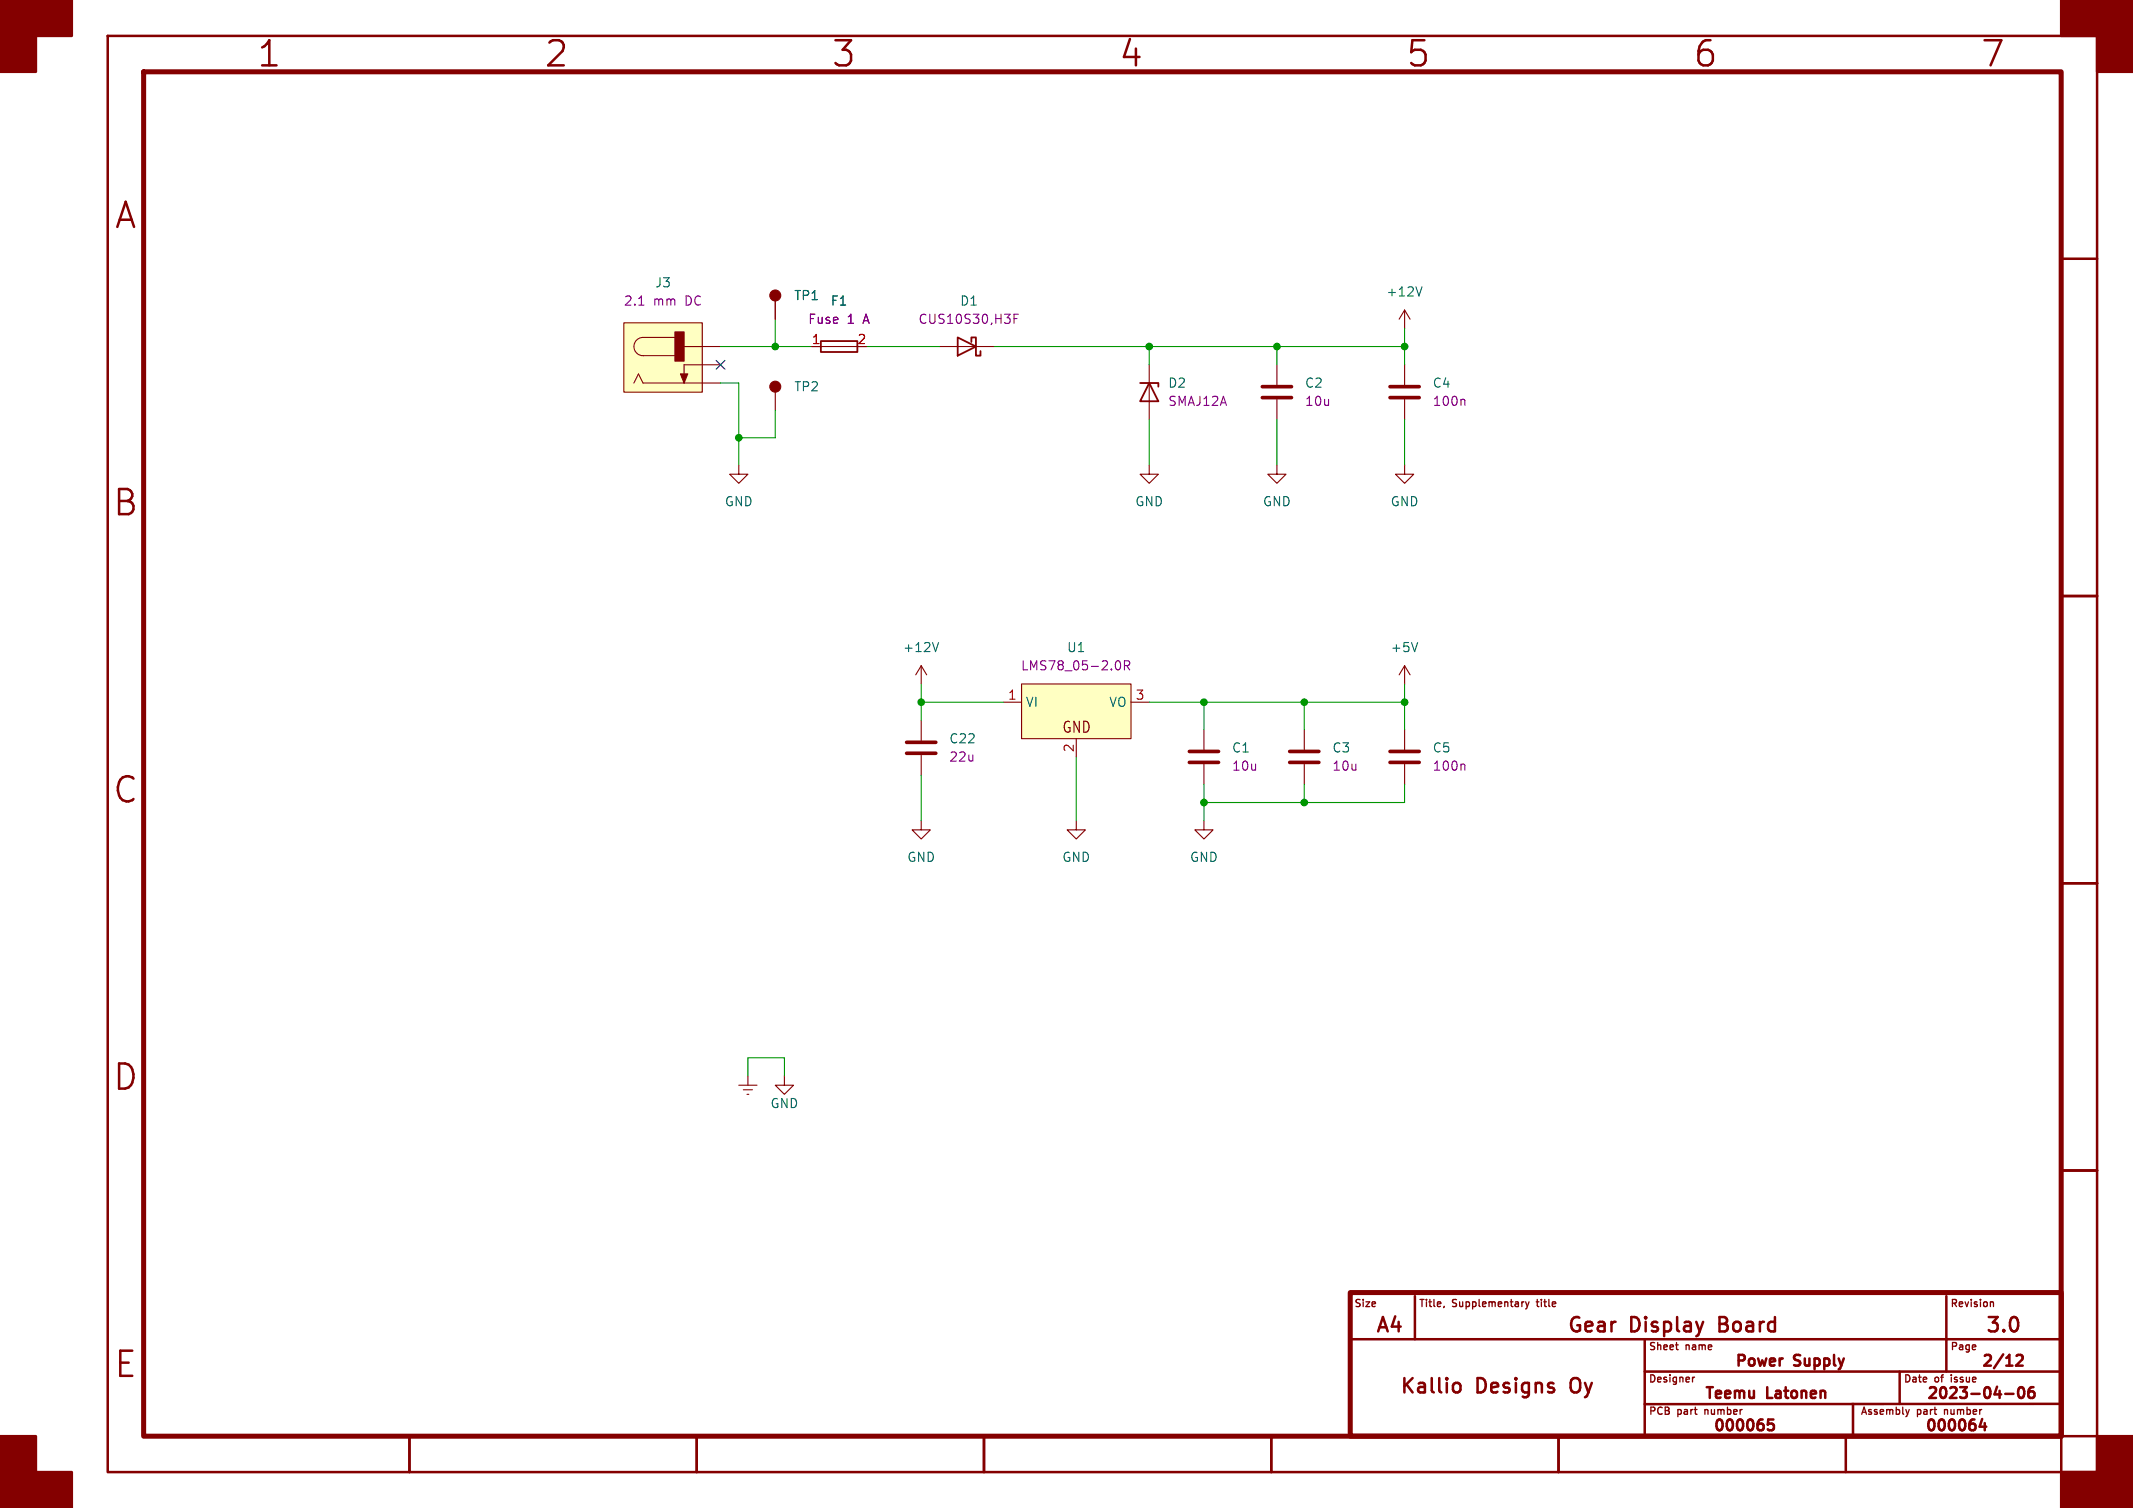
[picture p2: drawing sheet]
<svg xmlns="http://www.w3.org/2000/svg" width="297mm" height="210mm" viewBox="0 0 297 210" stroke-linecap="round" stroke-linejoin="round" font-family="sans-serif">
<g fill="none" stroke="#840000" stroke-width=".35">
<path d="M15 5h277v200h-277zM287 36h5M287 83h5M287 123h5M287 163h5M188 186.5h99M197 180.5v6M202.4 192.8a.54 .54 0 0 1 .5-.2 .54 .54 0 0 1 .5 .4v.5a.54 .54 0 0 1-.5 .4 .54 .54 0 0 1-.5-.2M229 186.5v13.5M229 191h58M237.1 184.1l-.4 1.3M246.9 197.7h-.7l-.1 .7 .3-.1h.5l.1 .2-.1 .5-.2 .2h-.3l-.3-.2"/>
<path d="M248.1 189.2h.1M258 195.5v4.5M264.5 191v4.5M271 180.5v10.5M276 197.6l-.4 1.1h1M276.4 198.2v1M279.2 194.1h1.2M280.8 188.8l.2-.1 .5 .1a.41 .41 0 0 1 .1 .5l-.9 .9h.9M281.2 193.3a.36 .36 0 0 1 .6 .2 .77 .77 0 0 1-.4 1.2 1 1 0 0 1-.2-1.4zM283.1 193.2a.59 .59 0 0 0-.7 .6v.6l.2 .2 .4 .1 .2-.2 .1-.5-.2-.2h-.4l-.3 .2M287 195.5h-58M57 200v5"/>
<path d="M97 200v5M137 200v5M177 200v5M181 200h111M217 200v5M257 200v5M287 200v5"/>
</g>
<path d="M20 10h267v190h-267zM188 180h99v20h-99z" fill="none" stroke="#840000" stroke-width=".7"/>
<g fill="#840000" stroke="#840000" stroke-width=".35">
<path d="M0 0h10v5h-5v5h-5z"/>
<path d="M0 200h5v5h5v5h-10z"/>
<path d="M287 0h10v10h-5v-5h-5z"/>
<path d="M292 200h5v10h-10v-5h5z"/>
</g>
<path d="M201.1 181.9l-.1 .2M212.1 181.3h.1M212.4 181.3l.3 .7M212.7 182l-.3 .3M212.9 181.3l-.2 .7M233.6 188h.1M235.7 191.8v.7M236 191.8l-.3 .2M265.4 196.3l.2 .7M265.6 197l-.1 .2M265.8 196.3l-.2 .7M277.2 181.3h.3l.1 .7" fill="none" stroke="#840000" stroke-width=".18"/>
<g fill="none" stroke="#840000" stroke-width=".15">
<path d="M86.9 45h10.9v9.6h-10.9zM88.3 53.3l.6-1.2 .6 1.2h10.8M94 47h-4.5a1.27 1.27 0 0 0-1.2 1.3 1.27 1.27 0 0 0 1.2 1.2h4.5M95.2 48.3h5.1M100.3 50.8h-5.1v2.5M107.9 41.9v2.6M107.9 54.6v2.6M113 48.3h6.4M130.8 48.3h7.6M160 50.8v7.6M177.8 50.8v2.8M177.8 55.6v2.8"/>
<path d="M195.6 43.2l-.8 1.3M195.6 43.2v2.5M195.6 50.8v2.8M195.6 55.6v2.8M195.6 43.2l.7 1.3M102.9 64.8v1.2h1.2l-1.2 1.3-1.3-1.3h1.3M160 64.8v1.2h1.3l-1.3 1.3-1.3-1.3h1.3M177.8 64.8v1.2h1.3l-1.3 1.3-1.3-1.3h1.3M195.6 64.8v1.2h1.2l-1.2 1.3-1.3-1.3h1.3M128.3 92.7l-.8 1.3M128.3 92.7v2.6M128.3 92.7l.7 1.3"/>
<path d="M139.7 97.8h2.5M142.2 95.3h15.3v7.6h-15.3zM157.5 97.8h2.5M195.6 92.7v2.6M195.6 92.7l-.8 1.3M195.6 92.7l.7 1.3M128.3 114.3v1.3h1.2l-1.2 1.2-1.3-1.2h1.3M128.3 100.3v2.8M128.3 105.2v2.8M149.9 114.3v1.3h1.2l-1.2 1.2-1.3-1.2h1.3M149.9 102.9v2.5M167.6 114.3v1.3h1.3l-1.3 1.2-1.2-1.2h1.2"/>
<path d="M167.6 101.6v2.8M167.6 106.4v2.8M181.6 101.6v2.8M181.6 106.4v2.8M195.6 101.6v2.8M195.6 106.4v2.8M102.9 151.1h2.5M103.5 151.8h1.3M104 152.4h.3M104.1 149.9v1.2M109.2 149.9v1.2h1.3l-1.3 1.3-1.3-1.3h1.3"/>
</g>
<path d="M114.3 47.5h5.1v1.5h-5.1zM133.3 47l2.6 1.3-2.6 1.2zM135.3 47.6v-.6h.6v2.5h.6v-.6M158.7 53.3h2.6v.5M160 53.3l1.3 2.6h-2.6z" fill="none" stroke="#840000" stroke-width=".25"/>
<path d="M198 39.9l-.4 1.3M130.7 89.5l-.4 1.2M197.4 89.5l-.4 1.2" fill="none" stroke="#006464" stroke-width=".15"/>
<path d="M175.8 55.4h4M175.8 53.8h4M193.5 55.4h4.1M193.5 53.8h4.1M126.2 104.9h4.1M126.2 103.4h4.1M165.6 106.2h4.1M165.6 104.6h4.1M179.6 106.2h4M179.6 104.6h4M193.5 106.2h4.1M193.5 104.6h4.1" fill="none" stroke="#840000" stroke-width=".51"/>
<path d="M88.9 42.5h.8M141.2 44.4h.4M141.8 43.8h-.6v1.2M203.8 55.6l.2 .2v.7M155.5 92.1l.2-.1a.79 .79 0 0 1 0 1.3l-.2-.1M156.6 92.7l.6-.1 .1-.2-.1-.3-.1-.1h-.5v1.3M156.9 92.7l.4 .6M203.8 106.4l.2 .2v.7" fill="none" stroke="#840084" stroke-width=".15"/>
<g fill="#840000" stroke="#840000" stroke-width=".15">
<path d="M94 46.2h1.2v4.1h-1.2z"/>
<path d="M94.7 52.1h1.1l-.6 1.2z"/>
<circle cx="107.9" cy="41.1" r=".76"/>
<circle cx="107.9" cy="53.8" r=".76"/>
</g>
<g fill="#ffffc2" stroke="#ffffc2" stroke-width=".14">
<path d="M142.2 95.3h15.3v7.6h-15.3z"/>
<path d="M86.9 45h10.9v9.6h-10.9z"/>
</g>
<g fill="none" stroke="#009600" stroke-width=".15">
<path d="M100.3 53.3h2.6v11.5M100.3 48.3h12.7M107.9 57.2v3.8h-5M107.9 44.5v3.8M120.6 48.3h10.2M138.4 48.3h57.2M160 48.3v2.5M160 58.4v6.4M177.8 48.3v2.5M177.8 58.4v6.4M195.6 45.7v5.1M195.6 58.4v6.4"/>
<path d="M128.3 97.8h11.4M128.3 95.3v5M160 97.8h35.6M167.6 97.8v3.8M181.6 97.8v3.8M195.6 95.3v6.3M128.3 108v6.3M149.9 105.4v8.9M167.6 109.2v5.1M181.6 109.2v2.6M195.6 109.2v2.6h-28M104.1 149.9v-2.6h5.1v2.6"/>
</g>
<path d="M99.7 50.2l1.2 1.2M100.9 50.2l-1.2 1.2" fill="none" stroke="#000084" stroke-width=".15"/>
<g fill="#009600" stroke="#009600" stroke-width=".15">
<circle cx="195.6" cy="48.3" r=".46"/>
<circle cx="195.6" cy="97.8" r=".46"/>
<circle cx="181.6" cy="97.8" r=".46"/>
<circle cx="160" cy="48.3" r=".46"/>
<circle cx="177.8" cy="48.3" r=".46"/>
<circle cx="167.6" cy="111.8" r=".46"/>
<circle cx="181.6" cy="111.8" r=".46"/>
<circle cx="167.6" cy="97.8" r=".46"/>
<circle cx="128.3" cy="97.8" r=".46"/>
<circle cx="102.9" cy="61" r=".46"/>
<circle cx="107.9" cy="48.3" r=".46"/>
</g>
<g font-size="4.9" fill="#840000">
<text x="35.7" y="9.8">1</text>
<text x="75.7" y="9.8">2</text>
<text x="115.7" y="9.8">3</text>
<text x="155.7" y="9.8">4</text>
<text x="195.7" y="9.8">5</text>
<text x="235.7" y="9.8">6</text>
<text x="275.7" y="9.8">7</text>
<text x="15.8" y="32.3">A</text>
<text x="15.6" y="72.3">B</text>
<text x="15.6" y="112.3">C</text>
<text x="15.6" y="152.3">D</text>
<text x="15.7" y="192.3">E</text>
</g>
<g font-size="2.8" fill="#840000">
<text x="191.4" y="186">A4</text>
<text x="218.1" y="186">Gear</text>
<text x="227" y="186">Display</text>
<text x="239.9" y="186">Board</text>
<text x="276.3" y="186">3.0</text>
<text x="194.7" y="194.5">Kallio</text>
<text x="205.6" y="194.5">Designs</text>
<text x="219.3" y="194.5">Oy</text>
</g>
<g font-size="2.1" fill="#840000">
<text x="147.8" y="102.3">GND</text>
<text x="241.5" y="190.8">Power</text>
<text x="250" y="190.8">Supply</text>
<text x="275.7" y="190.8">2/12</text>
<text x="237.1" y="195.3">Teemu</text>
<text x="246.1" y="195.3">Latonen</text>
<text x="268.1" y="195.3">2023-04-06</text>
<text x="238.3" y="199.8">000065</text>
<text x="267.8" y="199.8">000064</text>
</g>
<g font-size="1.8" fill="#006464">
<text x="91.1" y="40.2">J3</text>
<text x="192.9" y="41.5">+12V</text>
<text x="110.5" y="42">TP1</text>
<text x="115.6" y="42.8">F1</text>
<text x="133.6" y="42.8">D1</text>
<text x="110.5" y="54.7">TP2</text>
<text x="162.6" y="54.2">D2</text>
<text x="181.6" y="54.2">C2</text>
<text x="199.4" y="54.2">C4</text>
<text x="100.8" y="70.7">GND</text>
<text x="158" y="70.7">GND</text>
<text x="175.8" y="70.7">GND</text>
<text x="193.5" y="70.7">GND</text>
<text x="125.6" y="91">+12V</text>
<text x="148.5" y="91">U1</text>
<text x="193.5" y="91">+5V</text>
<text x="142.7" y="98.7">VI</text>
<text x="154.3" y="98.7">VO</text>
<text x="132.1" y="103.7">C22</text>
<text x="171.5" y="105">C1</text>
<text x="185.4" y="105">C3</text>
<text x="199.4" y="105">C5</text>
<text x="126.2" y="120.2">GND</text>
<text x="147.8" y="120.2">GND</text>
<text x="165.6" y="120.2">GND</text>
<text x="107.2" y="154.5">GND</text>
</g>
<g font-size="1.8" fill="#840084">
<text x="86.8" y="42.8">2.1</text>
<text x="91" y="42.8">mm</text>
<text x="95.5" y="42.8">DC</text>
<text x="112.4" y="45.3">Fuse</text>
<text x="118" y="45.3">1</text>
<text x="120.4" y="45.3">A</text>
<text x="127.8" y="45.3">CUS10S30,H3F</text>
<text x="162.6" y="56.7">SMAJ12A</text>
<text x="181.6" y="56.7">10u</text>
<text x="199.4" y="56.7">100n</text>
<text x="142.1" y="93.6">LMS78_05-2.0R</text>
<text x="132.1" y="106.3">22u</text>
<text x="171.5" y="107.5">10u</text>
<text x="185.4" y="107.5">10u</text>
<text x="199.4" y="107.5">100n</text>
</g>
<g font-size="1.8" fill="#a90000">
<text x="113" y="48">1</text>
<text x="119.3" y="48">2</text>
<text x="140.3" y="97.5">1</text>
<text x="158" y="97.5">3</text>
<text x="149.6" y="104.8" transform="rotate(-90 149.6 104.8)">2</text>
</g>
<g font-size="1.4" fill="#840000">
<text x="188.5" y="182.3">Size</text>
<text x="197.5" y="182.3">Title,</text>
<text x="202.3" y="182.3">Supplementary</text>
<text x="214.4" y="182.3">title</text>
<text x="271.5" y="182.3">Revision</text>
<text x="229.5" y="188.3">Sheet</text>
<text x="234.8" y="188.3">name</text>
<text x="271.5" y="188.3">Page</text>
<text x="229.5" y="192.8">Designer</text>
<text x="229.5" y="197.3">PCB</text>
<text x="233.6" y="197.3">part</text>
<text x="237.7" y="197.3">number</text>
<text x="259" y="197.3">Assembly</text>
<text x="265" y="192.8">Date</text>
<text x="267" y="197.3">part</text>
<text x="269.4" y="192.8">of</text>
<text x="271.1" y="197.3">number</text>
<text x="272" y="192.8">issue</text>
</g>
</svg>
